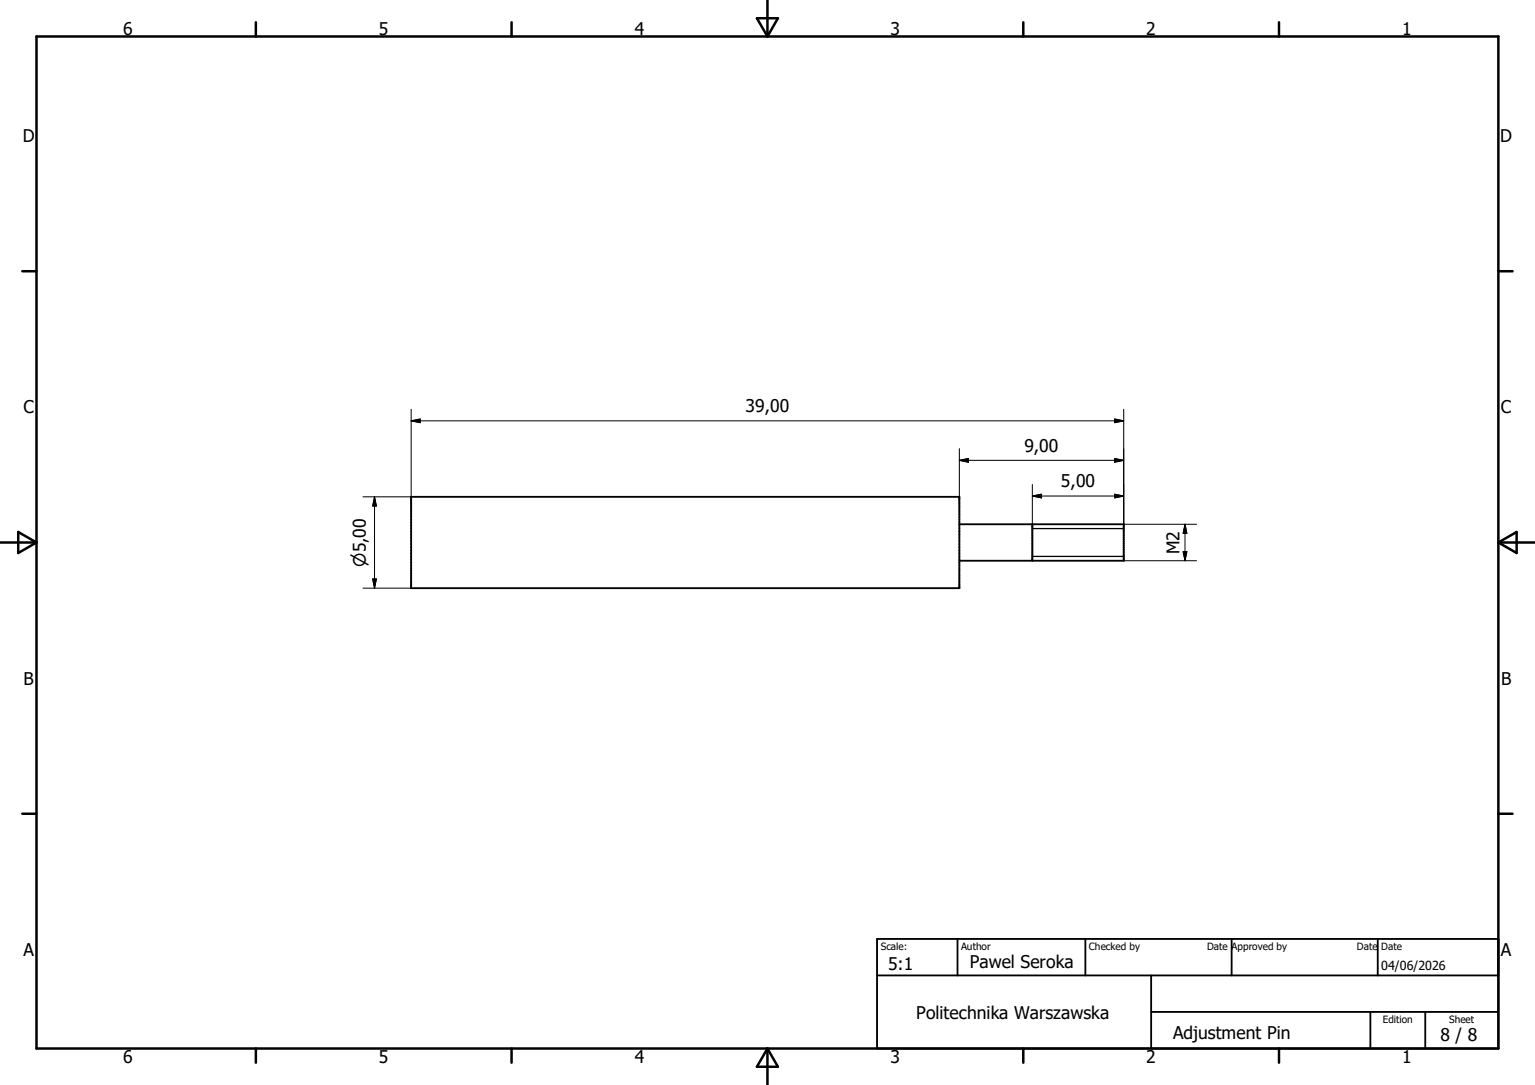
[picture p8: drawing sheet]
<svg xmlns="http://www.w3.org/2000/svg" width="297mm" height="210mm" viewBox="0 0 297 210" stroke-linecap="round" stroke-linejoin="round" font-family="sans-serif">
<g fill="none" stroke="#000" stroke-width=".36">
<path d="M79.6 96.2h106v17.6h-106zM185.6 101.5h31.8v7h-31.8M199.7 101.5v7M169.7 181.7h120.2v21.3h-120.2zM169.7 188.8h120.2M185.3 181.7v7.1M210 181.7v7.1M222.7 195.9h67.2M222.7 188.8v14.2M238.3 181.7v7.1M265.2 195.9v7.1M266.6 181.7v7.1"/>
<path d="M275.8 195.9v7.1"/>
</g>
<path d="M199.7 107.7h17.7M199.7 102.3h17.7" fill="none" stroke="#000" stroke-width=".25"/>
<g fill="none" stroke="#000" stroke-width=".48">
<path d="M7.1 7.1h282.8v195.9h-282.8zM49.5 4.3v2.8M99 4.3v2.8M146.5 3.5h4l-2 3.6zM148.5 0v7.1M198 4.3v2.8M247.5 4.3v2.8M4.3 52.5h2.8M289.9 52.5h2.8M0 105h7.1M3.5 103l3.6 2-3.6 2zM289.9 105h7.1"/>
<path d="M289.9 105l3.6-2v4zM4.3 157.5h2.8M289.9 157.5h2.8M49.5 203v2.7M99 203v2.7M148.5 203v7M148.5 203l2 3.5h-4zM198 203v2.7M247.5 203v2.7"/>
</g>
<g fill="none" stroke="#000" stroke-width=".19">
<path d="M79.6 79.2v17h-9.4M217.4 79.2v22.3h14.1M72.5 96.2v17.6M72.5 96.2l.3 1.7h-.7zM79.6 81.5h137.8M79.6 81.5l1.7-.4v.7zM185.6 89.1h31.8M185.6 89.1l1.8-.3v.7zM185.6 86.8v9.4M199.7 96h17.7M199.7 96l1.8-.3v.7zM199.7 93.8v7.7"/>
<path d="M215.7 81.1l1.7 .4-1.7 .3zM215.7 88.8l1.7 .3-1.7 .4zM215.7 95.7l1.7 .3-1.7 .4zM70.2 113.8h9.4M72.1 112.1h.7l-.3 1.7zM217.4 108.5h14.1M228.9 106.8h.7l-.3 1.7zM229.3 101.5v7M229.3 101.5l.3 1.7h-.7z"/>
</g>
<path d="M72.5 96.2l.3 1.7h-.7zM79.6 81.5l1.7-.4v.7zM185.6 89.1l1.8-.3v.7zM199.7 96l1.8-.3v.7zM215.7 81.1l1.7 .4-1.7 .3zM215.7 88.8l1.7 .3-1.7 .4zM215.7 95.7l1.7 .3-1.7 .4zM72.1 112.1h.7l-.3 1.7zM228.9 106.8h.7l-.3 1.7zM229.3 101.5l.3 1.7h-.7z" fill="#000" stroke="#000" stroke-width=".19"/>
<g font-size="3.4">
<text x="23.8" y="6.8">6</text>
<text x="73.3" y="6.8">5</text>
<text x="122.9" y="6.8">4</text>
<text x="172.3" y="6.8">3</text>
<text x="221.8" y="6.8">2</text>
<text x="271.3" y="6.8">1</text>
<text x="4.4" y="27.5">D</text>
<text x="290.3" y="27.5">D</text>
<text x="4.5" y="80">C</text>
<text x="144.3" y="79.8">39,00</text>
<text x="290.4" y="80">C</text>
<text x="198.2" y="87.4">9,00</text>
<text x="205.3" y="94.4">5,00</text>
<text x="228.2" y="107.2" transform="rotate(-90 228.2 107.2)">M2</text>
<text x="4.5" y="132.5">B</text>
<text x="290.4" y="132.5">B</text>
<text x="4.5" y="185">A</text>
<text x="290.4" y="185">A</text>
<text x="171.8" y="187.7">5:1</text>
<text x="187.7" y="187.4">Pawel Seroka</text>
<text x="177.3" y="197.2">Politechnika Warszawska</text>
<text x="227" y="201.1">Adjustment Pin</text>
<text x="278.7" y="201.5">8 / 8</text>
<text x="23.8" y="205.7">6</text>
<text x="73.3" y="205.7">5</text>
<text x="122.9" y="205.7">4</text>
<text x="172.3" y="205.7">3</text>
<text x="221.8" y="205.7">2</text>
<text x="271.3" y="205.7">1</text>
</g>
<text font-size="3.2" x="70.8" y="109.7" transform="rotate(-90 70.8 109.7)">n5,00</text>
<text font-size="2.4" x="267.3" y="187.7">04/06/2026</text>
<g font-size="1.9">
<text x="170.4" y="183.9">Scale:</text>
<text x="186" y="183.9">Author</text>
<text x="210.7" y="183.9">Checked by</text>
<text x="233.6" y="183.9">Date Approved by</text>
<text x="262.6" y="183.9">Date</text>
<text x="267.3" y="183.9">Date</text>
<text x="267.5" y="198">Edition</text>
<text x="280.4" y="198">Sheet</text>
</g>
</svg>
